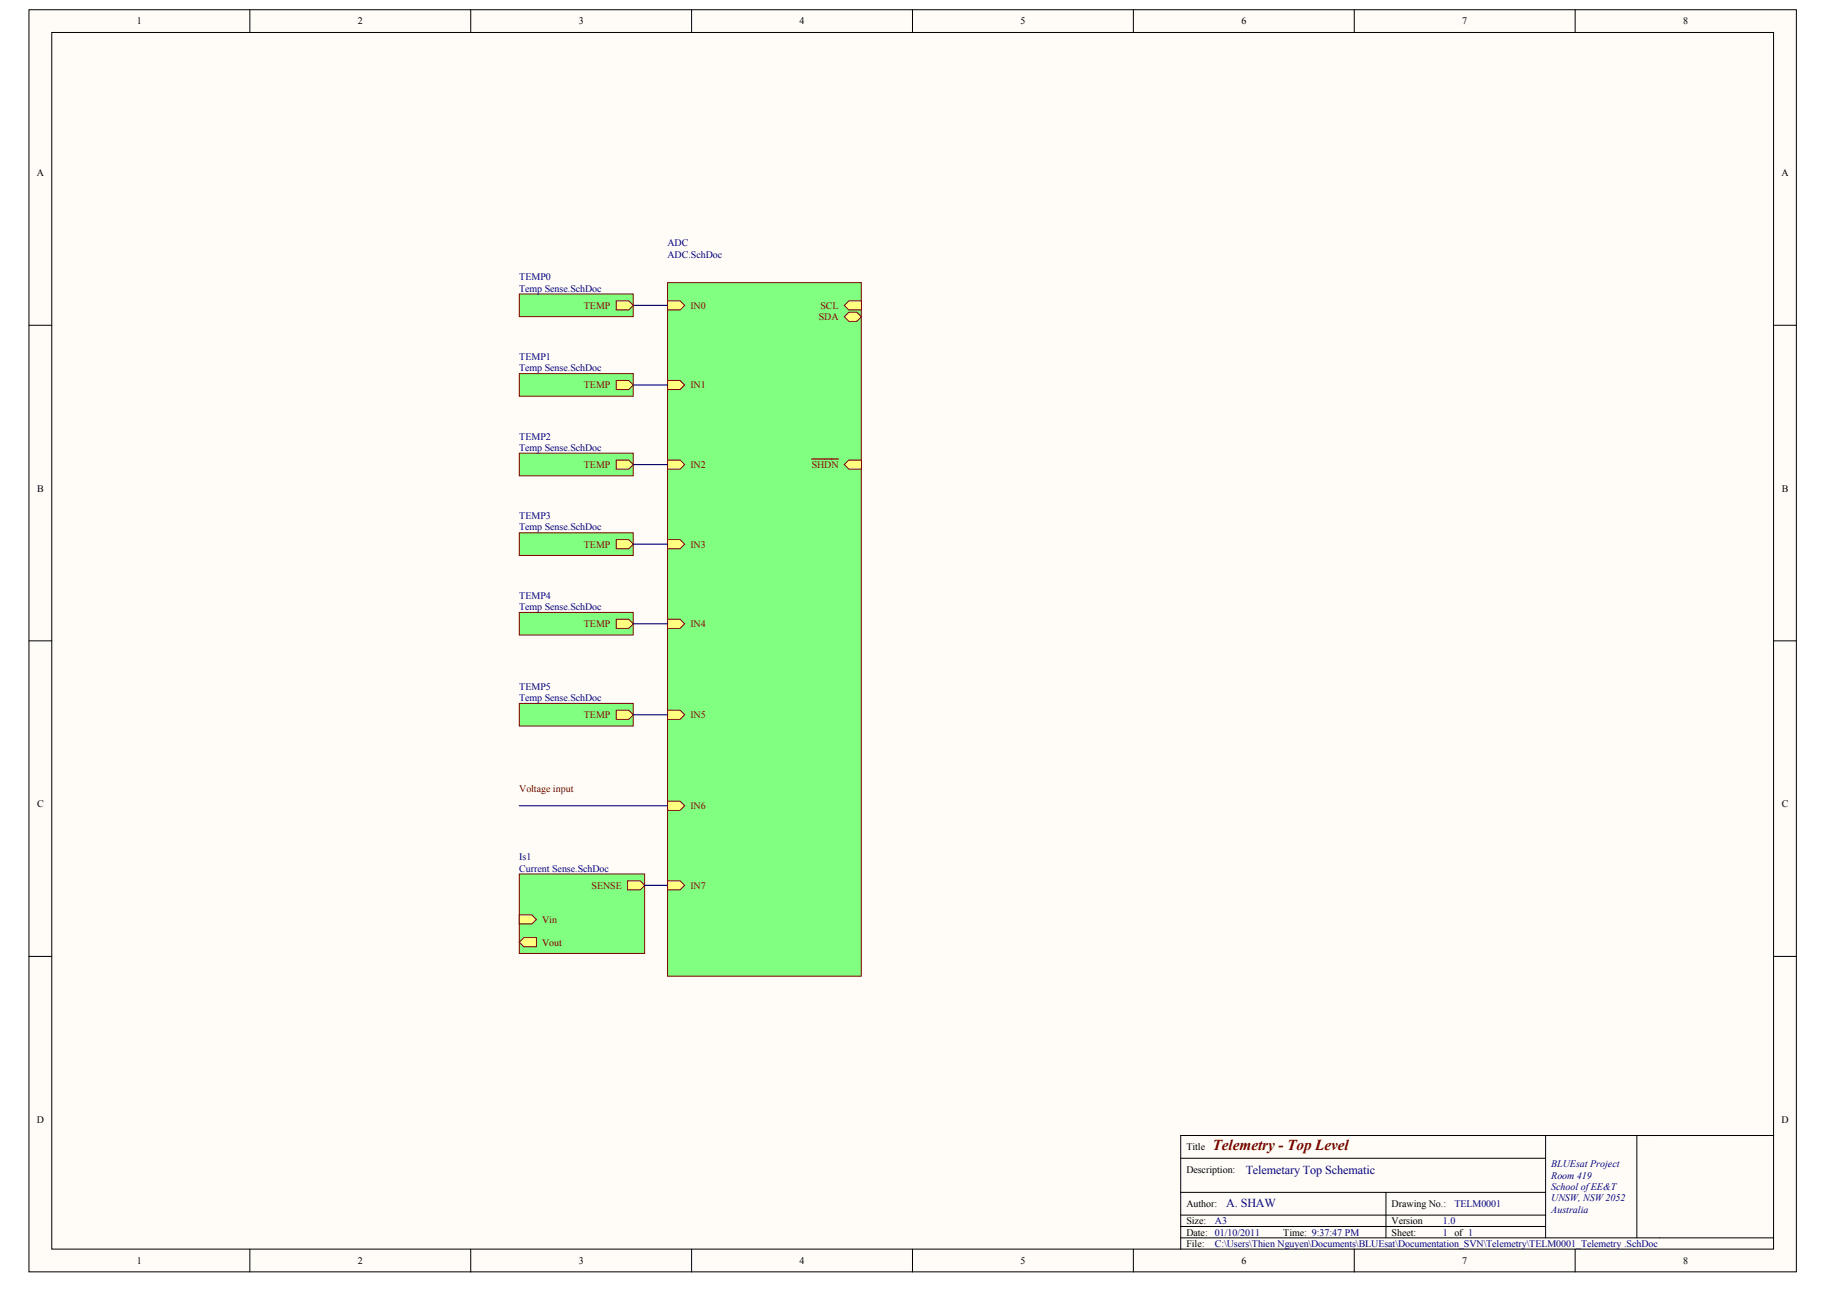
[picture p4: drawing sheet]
<svg xmlns="http://www.w3.org/2000/svg" width="287mm" height="202mm" viewBox="0 0 287 202" stroke-linecap="round" stroke-linejoin="round" font-family="sans-serif">
<g fill="#fffcf8" stroke="#000" stroke-width=".16">
<path d="M4.5 1.5h277.3v198h-277.3z"/>
<path d="M8.1 5.1h270.2v190.8h-270.2z"/>
</g>
<g fill="none" stroke="#000" stroke-width=".16">
<path d="M39.2 1.5v3.6M73.9 1.5v3.6M108.5 1.5v3.6M143.2 1.5v3.6M177.8 1.5v3.6M212.5 1.5v3.6M247.1 1.5v3.6M4.5 51h3.6M278.3 51h3.6M4.5 100.5h3.6M278.3 100.5h3.6M4.5 150h3.6"/>
<path d="M278.3 150h3.6M242.5 178.1v16M260.4 178.1h-75.2v17.8M278.3 178.1h-21.5v16M39.2 195.9v3.6M73.9 195.9v3.6M108.5 195.9v3.6M143.2 195.9v3.6M177.8 195.9v3.6M185.2 187h57.3M185.2 194.1h93.1M185.2 190.6h57.3"/>
<path d="M185.2 192.3h57.3M185.2 181.6h57.3M212.5 195.9v3.6M217.5 187v7.1M247.1 195.9v3.6"/>
</g>
<path d="M104.7 44.3h30.4v108.8h-30.4z" fill="#80ff80" stroke="#800000" stroke-width=".16"/>
<g fill="#ffff80" stroke="#800000" stroke-width=".16">
<path d="M104.7 47.2h2l.7 .7-.7 .7h-2z" fill-rule="evenodd"/>
<path d="M104.7 59.7h2l.7 .7-.7 .7h-2z" fill-rule="evenodd"/>
<path d="M104.7 72.1h2l.7 .8-.7 .7h-2z" fill-rule="evenodd"/>
<path d="M104.7 84.6h2l.7 .7-.7 .8h-2z" fill-rule="evenodd"/>
<path d="M104.7 97.1h2l.7 .7-.7 .7h-2z" fill-rule="evenodd"/>
<path d="M104.7 111.4h2l.7 .7-.7 .7h-2z" fill-rule="evenodd"/>
<path d="M104.7 125.6h2l.7 .8-.7 .7h-2z" fill-rule="evenodd"/>
<path d="M104.7 138.1h2l.7 .7-.7 .8h-2z" fill-rule="evenodd"/>
<path d="M132.5 47.9l.7-.7h2v1.4h-2z" fill-rule="evenodd"/>
<path d="M132.5 49.7l.7-.7h1.2l.8 .7-.8 .7h-1.2z" fill-rule="evenodd"/>
<path d="M132.5 72.9l.7-.8h2v1.5h-2z" fill-rule="evenodd"/>
</g>
<path d="M127.4 72h4.2" fill="none" stroke="#800000" stroke-width=".18"/>
<path d="M81.5 58.6h17.9v3.5h-17.9z" fill="#80ff80" stroke="#800000" stroke-width=".16"/>
<path d="M96.7 59.7h2l.7 .7-.7 .7h-2z" fill-rule="evenodd" fill="#ffff80" stroke="#800000" stroke-width=".16"/>
<path d="M81.5 71.1h17.9v3.5h-17.9z" fill="#80ff80" stroke="#800000" stroke-width=".16"/>
<path d="M96.7 72.1h2l.7 .8-.7 .7h-2z" fill-rule="evenodd" fill="#ffff80" stroke="#800000" stroke-width=".16"/>
<path d="M81.5 83.6h17.9v3.5h-17.9z" fill="#80ff80" stroke="#800000" stroke-width=".16"/>
<path d="M96.7 84.6h2l.7 .7-.7 .8h-2z" fill-rule="evenodd" fill="#ffff80" stroke="#800000" stroke-width=".16"/>
<path d="M81.5 96h17.9v3.6h-17.9z" fill="#80ff80" stroke="#800000" stroke-width=".16"/>
<path d="M96.7 97.1h2l.7 .7-.7 .7h-2z" fill-rule="evenodd" fill="#ffff80" stroke="#800000" stroke-width=".16"/>
<path d="M81.5 110.3h17.9v3.6h-17.9z" fill="#80ff80" stroke="#800000" stroke-width=".16"/>
<path d="M96.7 111.4h2l.7 .7-.7 .7h-2z" fill-rule="evenodd" fill="#ffff80" stroke="#800000" stroke-width=".16"/>
<path d="M99.4 47.9h5.3M99.4 60.4h5.3M99.4 85.3h5.3M99.4 97.8h5.3" fill="none" stroke="#000080" stroke-width=".18"/>
<path d="M81.5 46.1h17.9v3.6h-17.9z" fill="#80ff80" stroke="#800000" stroke-width=".16"/>
<path d="M96.7 47.2h2l.7 .7-.7 .7h-2z" fill-rule="evenodd" fill="#ffff80" stroke="#800000" stroke-width=".16"/>
<path d="M99.4 112.1h5.3M81.5 126.4h23.2" fill="none" stroke="#000080" stroke-width=".18"/>
<path d="M81.5 137.1h19.6v12.4h-19.6z" fill="#80ff80" stroke="#800000" stroke-width=".16"/>
<g fill="#ffff80" stroke="#800000" stroke-width=".16">
<path d="M98.5 138.1h1.9l.8 .7-.8 .8h-1.9z" fill-rule="evenodd"/>
<path d="M81.5 147.8l.7-.8h2v1.5h-2z" fill-rule="evenodd"/>
<path d="M81.5 143.5h1.9l.8 .7-.8 .7h-1.9z" fill-rule="evenodd"/>
</g>
<path d="M99.4 72.9h5.3M101.2 138.8h3.5" fill="none" stroke="#000080" stroke-width=".18"/>
<text font-size="2.4" fill="#800000" x="190.3" y="180.4">Telemetry - Top Level</text>
<g font-size="1.9" fill="#000080">
<text x="195.4" y="184.1">Telemetary Top Schematic</text>
<text x="192.4" y="189.2">A. SHAW</text>
</g>
<g font-size="1.6">
<text x="21.5" y="3.8">1</text>
<text x="56.1" y="3.8">2</text>
<text x="90.8" y="3.8">3</text>
<text x="125.5" y="3.8">4</text>
<text x="160.1" y="3.8">5</text>
<text x="194.8" y="3.8">6</text>
<text x="229.4" y="3.8">7</text>
<text x="264.1" y="3.8">8</text>
<text x="5.8" y="27.7">A</text>
<text x="279.5" y="27.7">A</text>
<text x="5.8" y="77.1">B</text>
<text x="279.6" y="77.1">B</text>
<text x="5.8" y="126.6">C</text>
<text x="279.6" y="126.6">C</text>
<text x="5.8" y="176.1">D</text>
<text x="279.5" y="176.1">D</text>
<text x="186.1" y="180.4">Title</text>
<text x="186.1" y="183.9">Description:</text>
<text x="186.1" y="192">Size:</text>
<text x="186.1" y="189.3">Author:</text>
<text x="218.3" y="192">Version</text>
<text x="218.3" y="189.3">Drawing No.:</text>
<text x="186.1" y="193.8">Date:</text>
<text x="186.1" y="195.5">File:</text>
<text x="201.4" y="193.8">Time: 9:37:47 PM</text>
<text x="218.3" y="193.8">Sheet:</text>
<text x="21.5" y="198.2">1</text>
<text x="56.1" y="198.2">2</text>
<text x="90.8" y="198.2">3</text>
<text x="125.5" y="198.2">4</text>
<text x="160.1" y="198.2">5</text>
<text x="194.8" y="198.2">6</text>
<text x="229.4" y="198.2">7</text>
<text x="264.1" y="198.2">8</text>
</g>
<g font-size="1.6" fill="#000080">
<text x="104.7" y="38.6">ADC</text>
<text x="104.7" y="40.4">ADC.SchDoc</text>
<text x="81.5" y="44">TEMP0</text>
<text x="81.5" y="45.7">Temp Sense.SchDoc</text>
<text x="81.5" y="56.4">TEMP1</text>
<text x="81.5" y="58.2">Temp Sense.SchDoc</text>
<text x="81.5" y="68.9">TEMP2</text>
<text x="81.5" y="70.7">Temp Sense.SchDoc</text>
<text x="81.5" y="81.4">TEMP3</text>
<text x="81.5" y="83.2">Temp Sense.SchDoc</text>
<text x="81.5" y="93.9">TEMP4</text>
<text x="81.5" y="95.7">Temp Sense.SchDoc</text>
<text x="81.5" y="108.2">TEMP5</text>
<text x="81.5" y="109.9">Temp Sense.SchDoc</text>
<text x="81.5" y="134.9">Is1</text>
<text x="81.5" y="136.7">Current Sense.SchDoc</text>
<text x="243.4" y="183.1">BLUEsat Project</text>
<text x="243.4" y="184.8">Room 419</text>
<text x="190.6" y="192">A3</text>
<text x="226.4" y="192">1.0</text>
<text x="228.2" y="189.3">TELM0001</text>
<text x="243.4" y="186.6">School of EE&amp;T</text>
<text x="243.4" y="188.4">UNSW, NSW2052</text>
<text x="243.4" y="190.2">Australia</text>
<text x="190.6" y="193.8">01/10/2011</text>
<text x="190.6" y="195.5">C:\Users\Thien Nguyen\Documents\BLUEsat\Documentation_SVN\Telemetry\TELM0001_Telemetry .SchDoc</text>
<text x="226.4" y="193.8">1 of 1</text>
</g>
<g font-size="1.6" fill="#800000">
<text x="91.6" y="48.4">TEMP</text>
<text x="108.3" y="48.4">IN0</text>
<text x="128.5" y="50.2">SDA</text>
<text x="128.7" y="48.4">SCL</text>
<text x="91.6" y="60.9">TEMP</text>
<text x="108.3" y="60.9">IN1</text>
<text x="91.6" y="73.4">TEMP</text>
<text x="108.3" y="73.4">IN2</text>
<text x="127.4" y="73.4">SHDN</text>
<text x="91.6" y="85.9">TEMP</text>
<text x="108.3" y="85.9">IN3</text>
<text x="91.6" y="98.3">TEMP</text>
<text x="108.3" y="98.3">IN4</text>
<text x="91.6" y="112.6">TEMP</text>
<text x="108.3" y="112.6">IN5</text>
<text x="81.5" y="124.2">Voltage input</text>
<text x="108.3" y="126.9">IN6</text>
<text x="92.8" y="139.4">SENSE</text>
<text x="108.3" y="139.4">IN7</text>
<text x="85.1" y="148.3">Vout</text>
<text x="85.1" y="144.7">Vin</text>
</g>
</svg>
